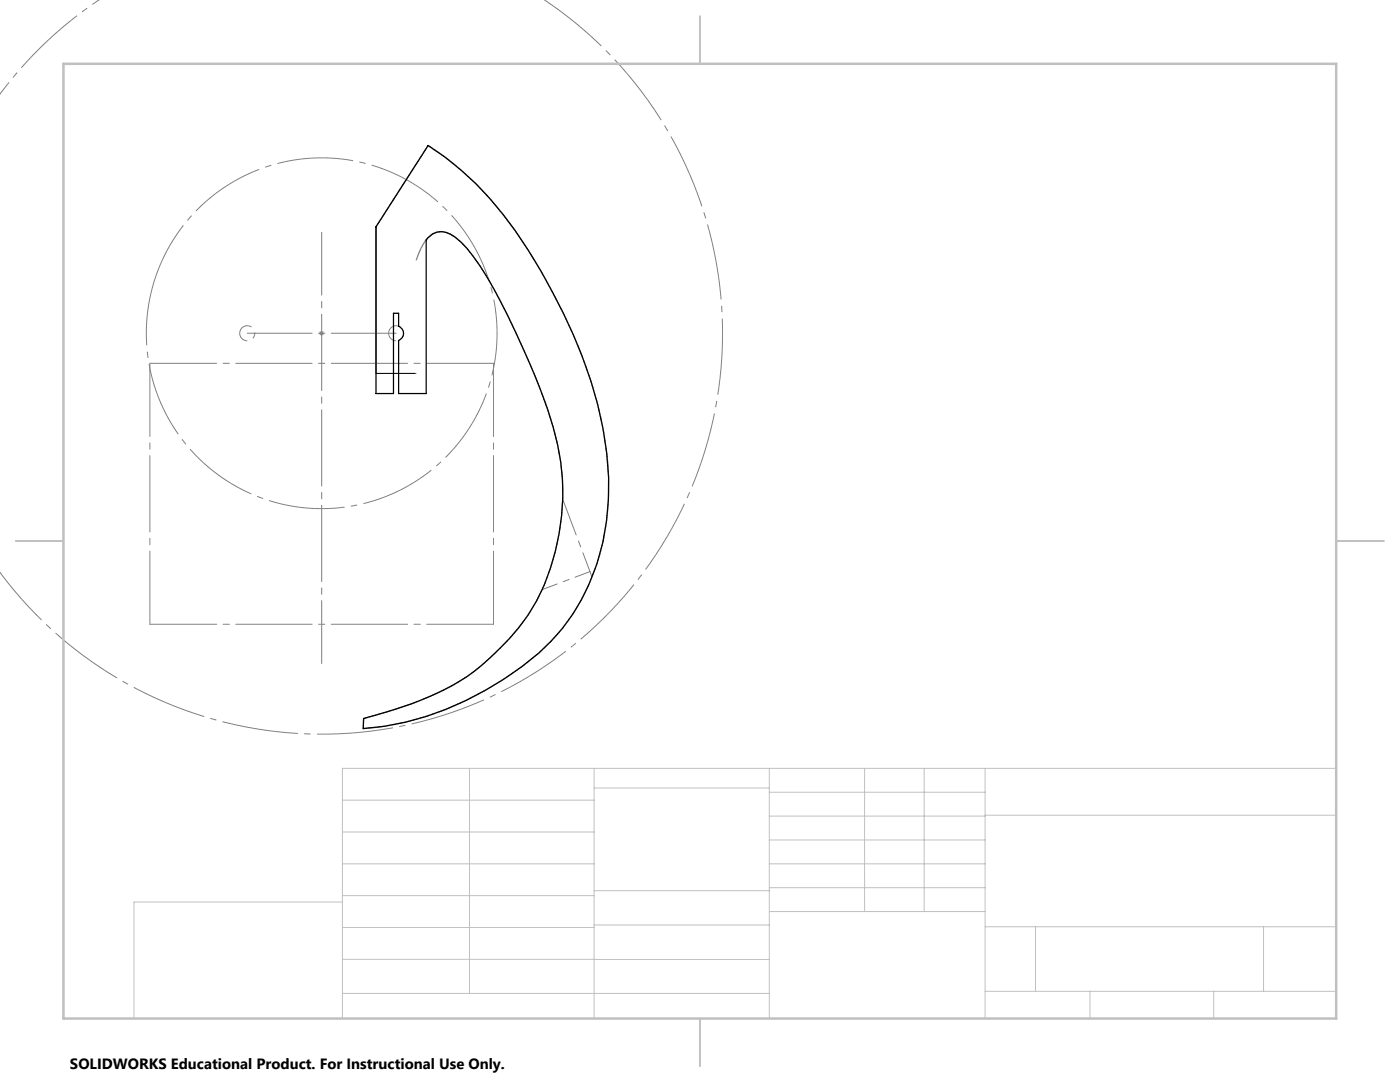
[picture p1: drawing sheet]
<svg xmlns="http://www.w3.org/2000/svg" width="279mm" height="216mm" viewBox="0 0 279 216" stroke-linecap="round" stroke-linejoin="round" font-family="sans-serif">
<path d="M63.7 66.5h1M63.8 66.1l.7 .8M64.2 66v1M64.5 66.1l-.7 .8" fill="none" stroke="#808080" stroke-width=".2"/>
<path d="M83 52a10.2 10.2 0 0 1 3-5.1 3.7 3.7 0 0 1 4.7 .3 27.1 27.1 0 0 1 6.9 8.9 167.5 167.5 0 0 1 12.3 27.3 47.1 47.1 0 0 1-2.8 36.4 46.7 46.7 0 0 1-17.2 17.2l-.9 .4a74.5 74.5 0 0 1-16.4 6l-.1 2a59.5 59.5 0 0 0 30.2-11.3 41.2 41.2 0 0 0 18.3-29.5 66.5 66.5 0 0 0-4.1-31.6 114 114 0 0 0-17.8-31.8 58.5 58.5 0 0 0-13.7-12.2l-10.4 16.3v29.2" fill="none" stroke="#808080" stroke-width=".25"/>
<path d="M47.9 66.1a1.5 1.5 0 0 1 2.5-.7 1.5 1.5 0 0 1-.6 2.5 1.5 1.5 0 0 1-1.9-1.7v-.1M77.6 66.1a1.5 1.5 0 0 1 2.5-.7 1.5 1.5 0 0 1-.6 2.5 1.5 1.5 0 0 1-1.9-1.7v-.1" fill="none" stroke="#808080" stroke-width=".2" stroke-dasharray="15.2 1.3 1.3 1.3" stroke-dashoffset="12.4" stroke-linecap="butt"/>
<path d="M30.7 56.3a35 35 0 0 1 58.7-14.1 35 35 0 0 1-16.1 58.1 35 35 0 0 1-43.1-42.3l.5-1.7" fill="none" stroke="#808080" stroke-width=".2" stroke-dasharray="15.2 1.3 1.3 1.3" stroke-dashoffset="2.4" stroke-linecap="butt"/>
<path d="M108.6 -.1a80 80 0 0 1 13.6 121.7 80 80 0 0 1-122.2-7.4M-.1 18.8a79.8 79.8 0 0 1 19.9-18.8" fill="none" stroke="#808080" stroke-width=".2" stroke-dasharray="15.2 1.3 1.3 1.3" stroke-dashoffset="4" stroke-linecap="butt"/>
<g fill="none" stroke="#c0c0c0" stroke-width=".2">
<path d="M68.3 159.7h50.3M93.7 153.3v44.9M118.6 153.3v49.9M118.6 157.2h34.9M153.5 153.3v49.9M153.5 158.1h43.1M172.5 153.3v28.6M184.4 153.3v28.6M196.6 153.3v49.9M266.7 153.3h-198.4v49.9M68.3 178.7h50.3M68.3 172.4h50.3"/>
<path d="M68.3 166h50.3M68.3 180h-41.6v23.2M118.6 177.7h35M153.5 167.6h43.1M153.5 162.8h43.1M153.5 172.4h43.1M153.5 177.1h43.1M196.6 162.7h70.1M68.3 198.2h85.2M68.3 191.4l85.2 .1M68.3 185.1h50.3M118.6 184.6h35"/>
<path d="M153.6 181.9h43M196.6 197.8h70.1M196.6 184.9h70.1M206.7 184.9v12.9M217.5 197.8v5.4M242.2 197.8v5.4M252.2 184.9v12.9"/>
</g>
<path d="M139.7 3.2v9.5M3.1 107.9h9.6M266.7 107.9h9.5M139.7 203.2v9.6" fill="none" stroke="#c0c0c0" stroke-width=".25"/>
<path d="M12.7 12.7h254v190.5h-254z" fill="none" stroke="#c0c0c0" stroke-width=".5"/>
<path d="M75 74.5h8" fill="none" stroke="#000" stroke-width=".2"/>
<path d="M83 52v22.5" fill="none" stroke="#fff" stroke-width=".2"/>
<path d="M64.2 46.3v86.1" fill="none" stroke="#808080" stroke-width=".2" stroke-dasharray="15.2 1.3 1.3 1.3" stroke-dashoffset="2.7"/>
<path d="M98.5 72.5h-68.6M98.5 124.6h-68.6" fill="none" stroke="#808080" stroke-width=".2" stroke-dasharray="15.2 1.3 1.3 1.3" stroke-dashoffset="1.9"/>
<path d="M29.9 124.6v-52.1M98.5 124.6v-52.1" fill="none" stroke="#808080" stroke-width=".2" stroke-dasharray="15.2 1.3 1.3 1.3" stroke-dashoffset=".6"/>
<path d="M79.1 66.5h-29.8" fill="none" stroke="#808080" stroke-width=".2" stroke-dasharray="15.2 1.3 1.3 1.3" stroke-dashoffset="2.3"/>
<path d="M112.3 99.7l5.4 14.4" fill="none" stroke="#808080" stroke-width=".2" stroke-dasharray="15.2 1.3 1.3 1.3" stroke-dashoffset="7.7"/>
<path d="M117.7 114.1l.5 1.1" fill="none" stroke="#808080" stroke-width=".2" stroke-dasharray="15.2 1.3 1.3 1.3"/>
<path d="M117.7 114.1l-9.5 3.5" fill="none" stroke="#808080" stroke-width=".2" stroke-dasharray="15.2 1.3 1.3 1.3" stroke-dashoffset="12.1"/>
<path d="M85.4 29a63.9 63.9 0 0 1 20 21 114.9 114.9 0 0 1 13.9 30.7 56.9 56.9 0 0 1-.2 31.8 39.9 39.9 0 0 1-14.9 20.5 60.7 60.7 0 0 1-31.7 12.4l.1-2a68.7 68.7 0 0 0 20.6-8.4 55.2 55.2 0 0 0 12.1-12.2 46.2 46.2 0 0 0 6.6-30.6 85.7 85.7 0 0 0-7.4-22.5l-3.1-6.5a65.4 65.4 0 0 0-8.2-13.7 8.5 8.5 0 0 0-5-3.3 3.7 3.7 0 0 0-3.1 1.7v30.6h-5.5v-10.6a1.53 1.53 0 0 0 .9-1.4 1.53 1.53 0 0 0-.9-1.4v-2.6h-1.1v16h-3.5v-33.2z" fill="none" stroke="#000" stroke-width=".25"/>
<text font-size="3" x="14" y="213.3">SOLIDWORKS Educational Product. For Instructional Use Only.</text>
</svg>
